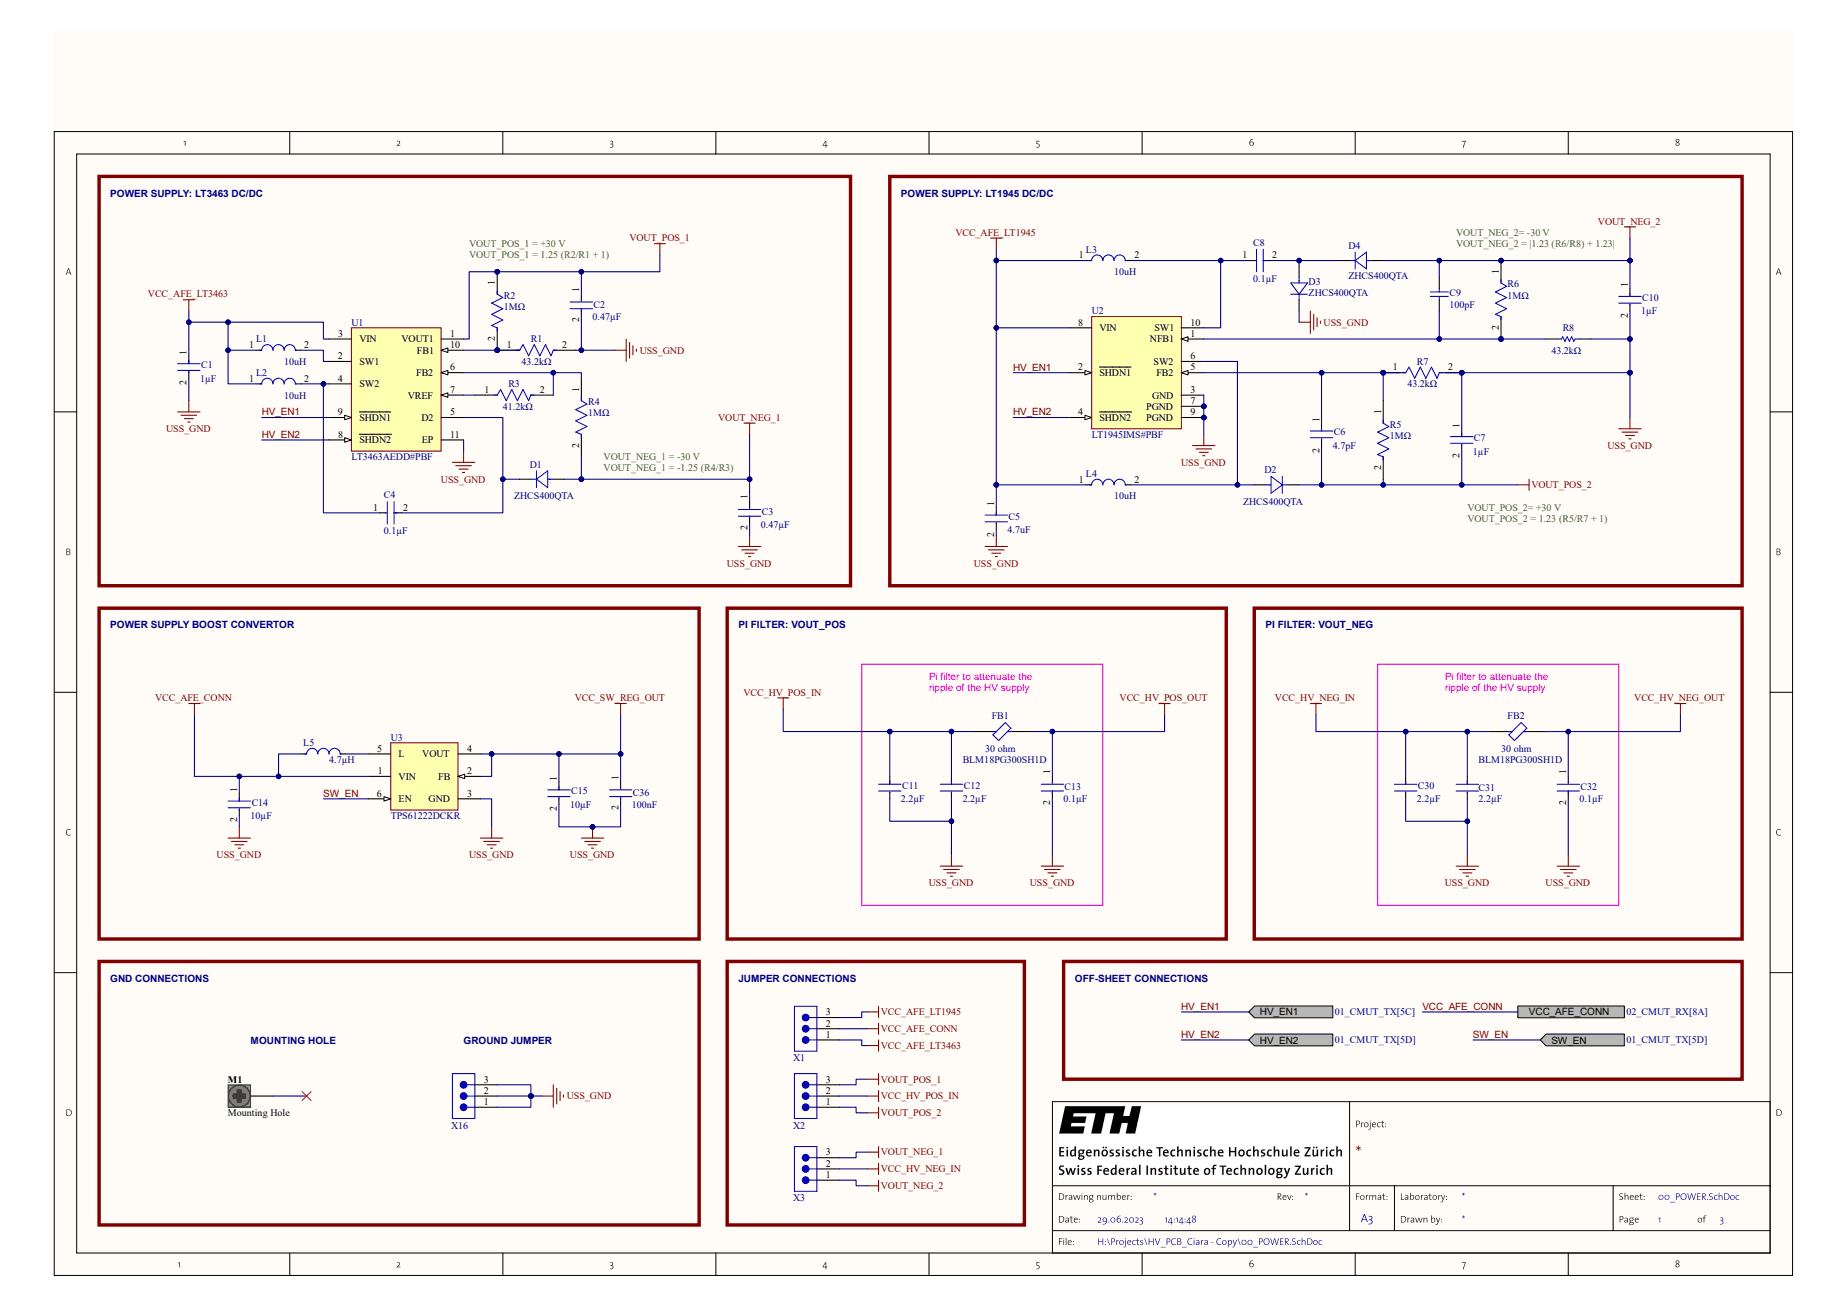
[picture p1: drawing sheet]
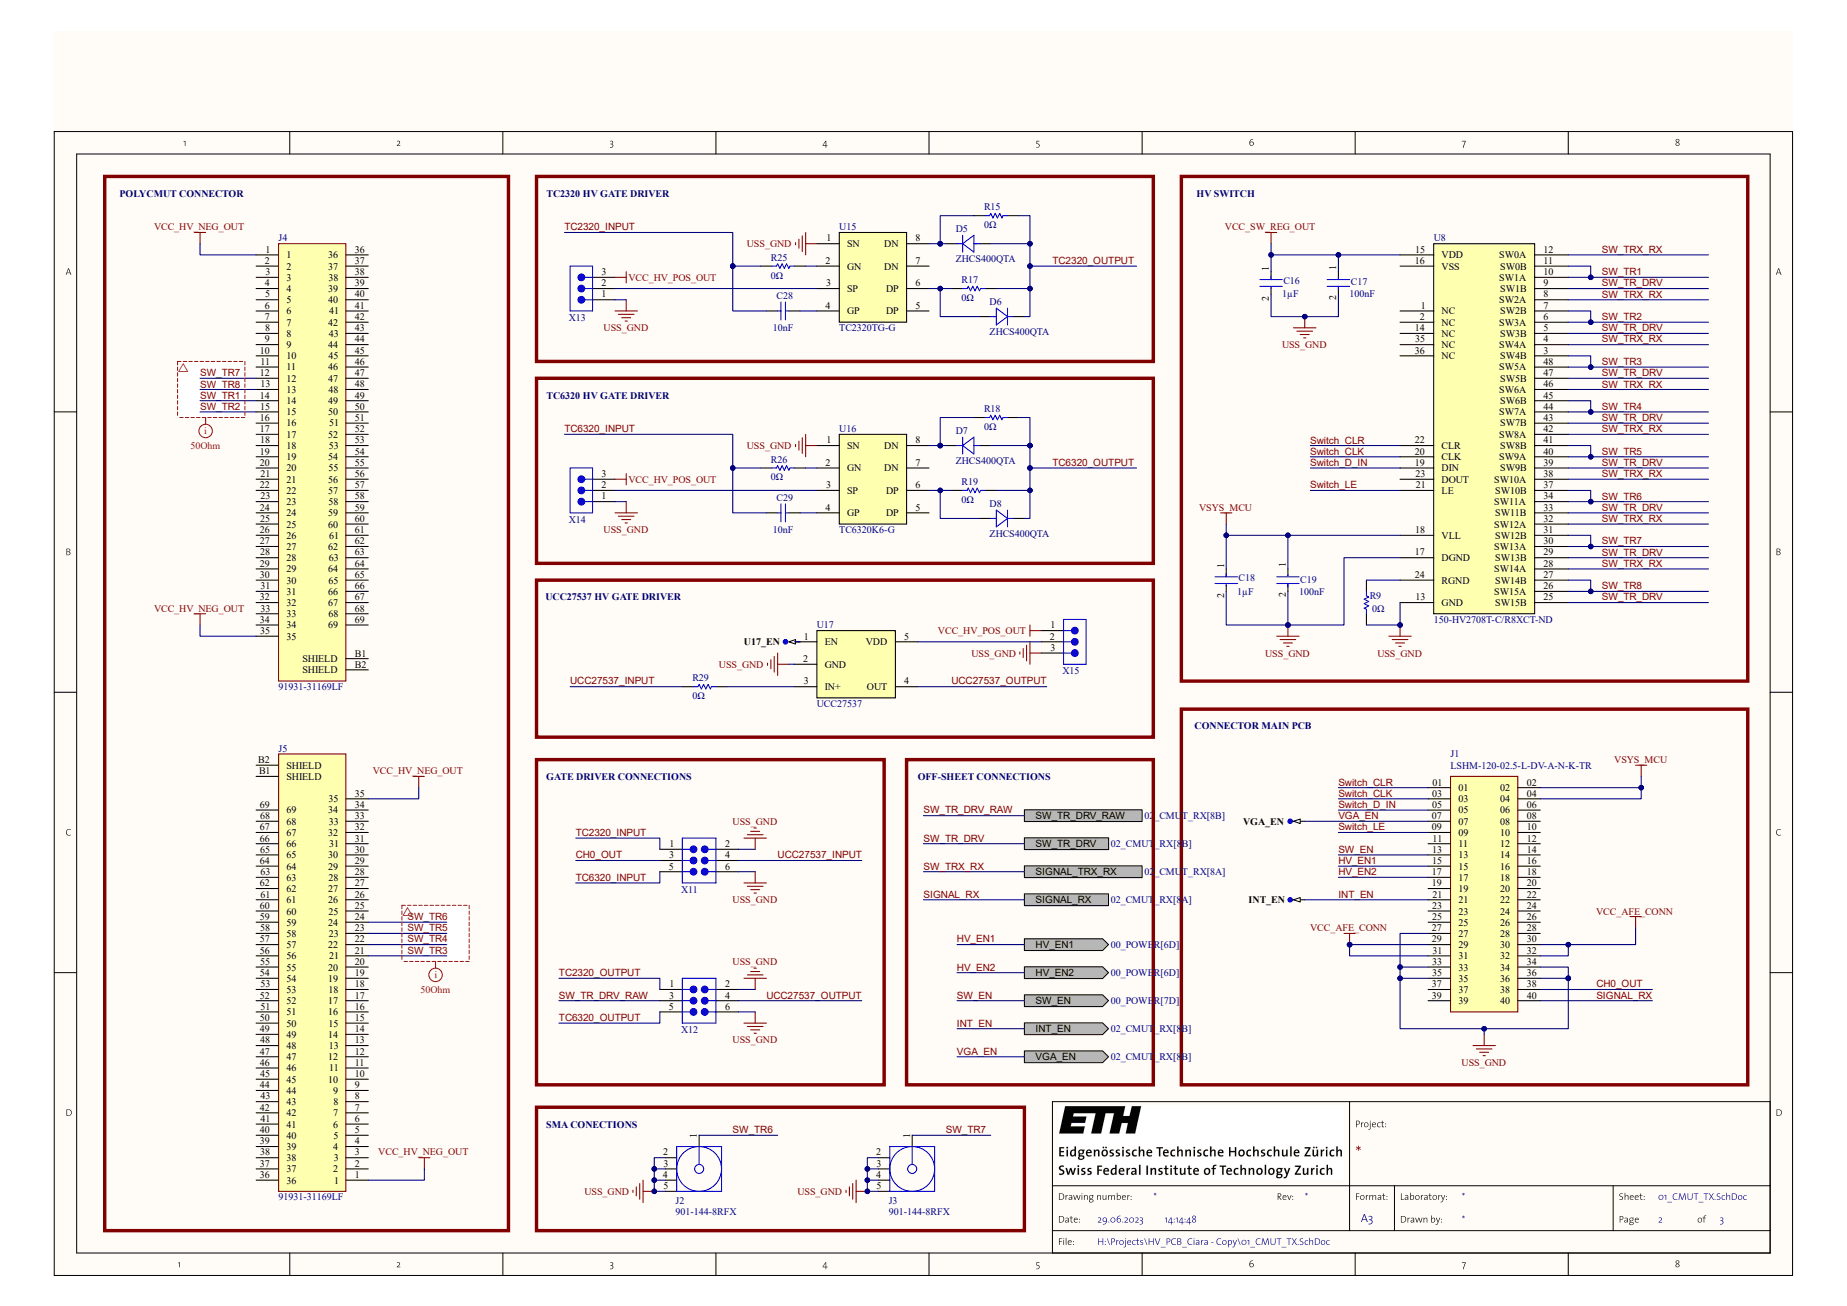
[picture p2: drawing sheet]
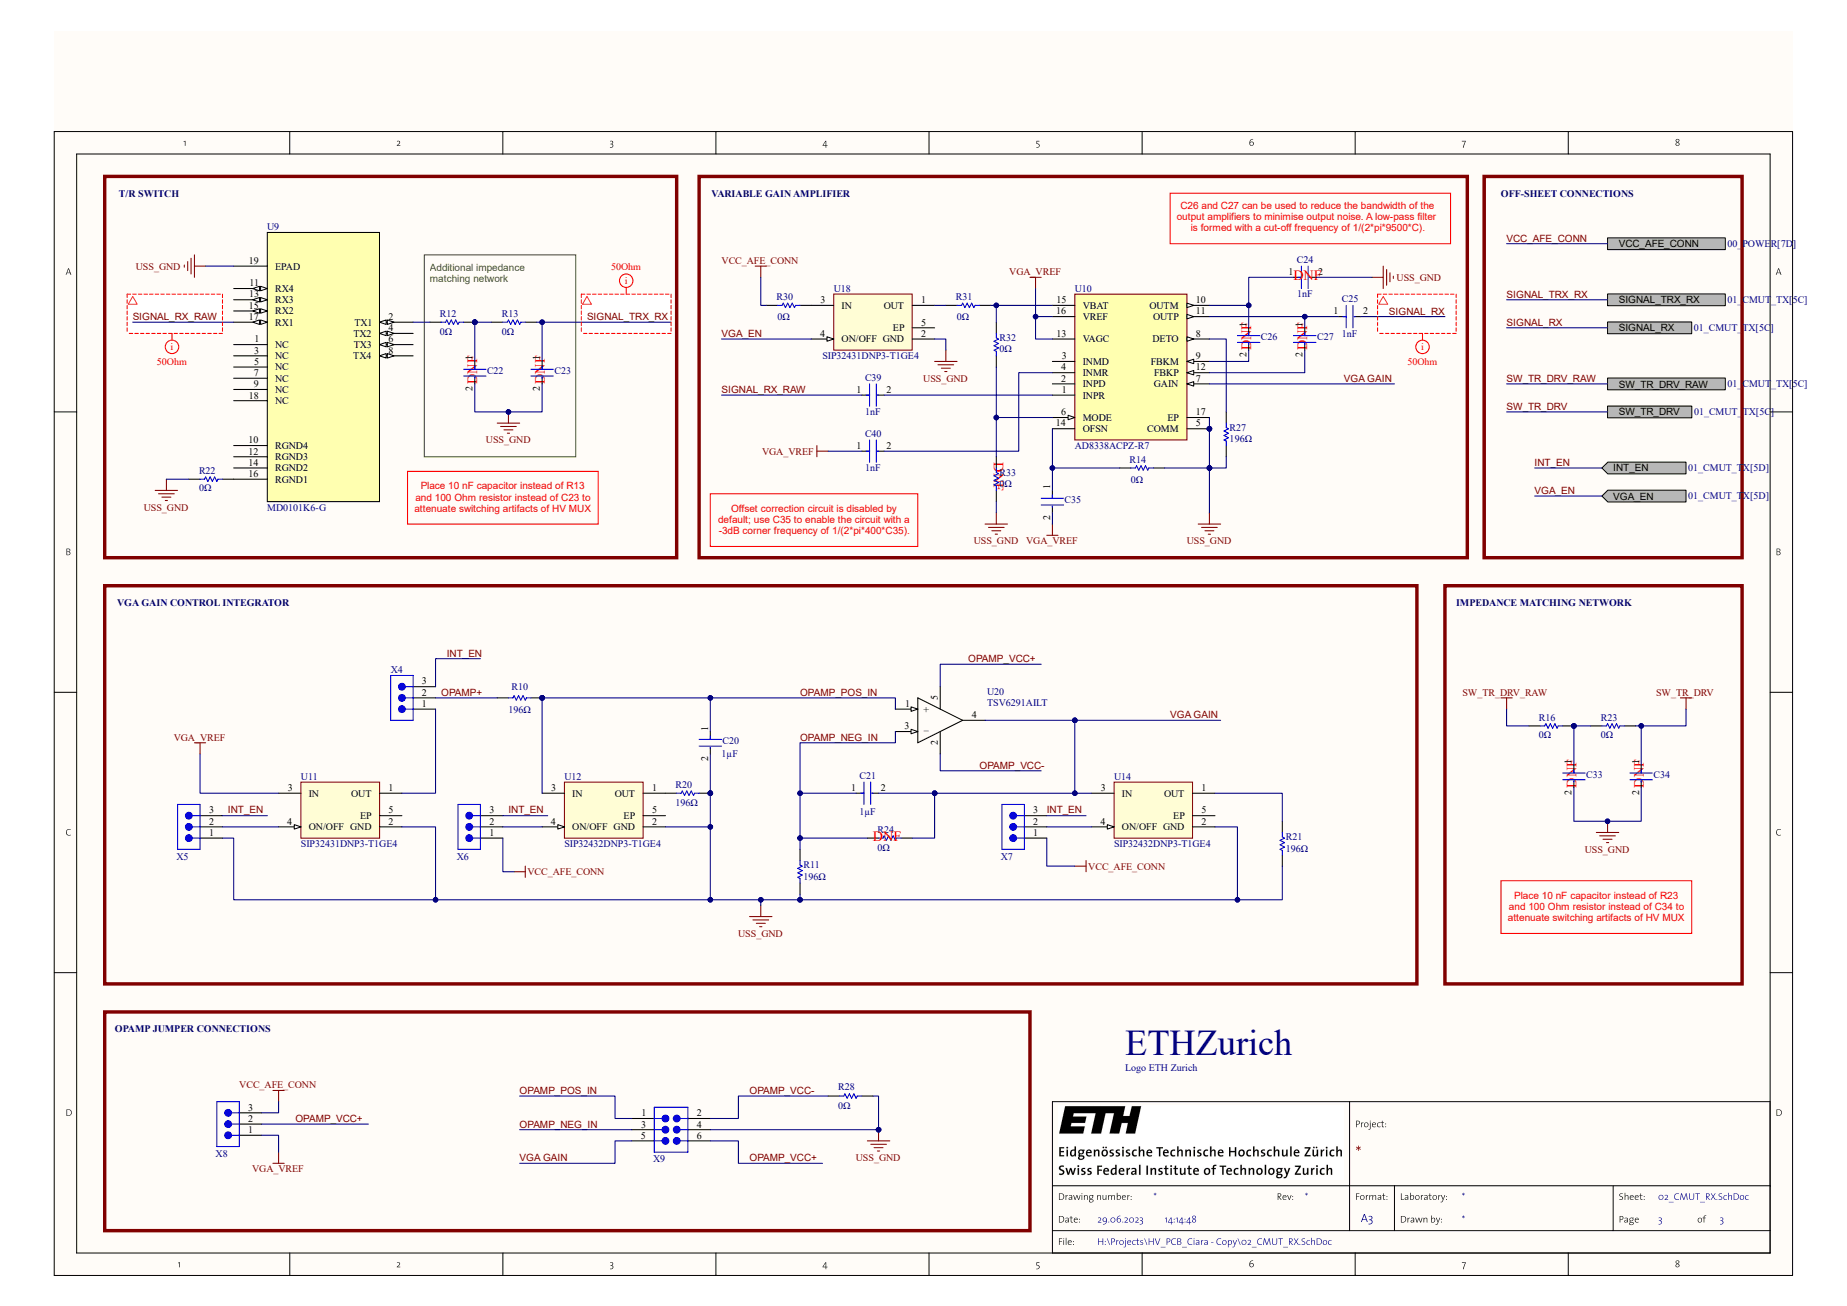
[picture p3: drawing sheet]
# Altium project WULPUS_HV_PCB_V2.PrjPcb
3 sheets, 125 parts. Net scope: flat (ports and power ports of the same name join across sheets).
Board file: PCB1.PcbDoc
Sheets:
  00_POWER.SchDoc
  01_CMUT_TX.SchDoc
  02_CMUT_RX.SchDoc

## Sheet 00_POWER.SchDoc
size A3; SheetNumber: 1; SheetTotal: 3; SPICEModelCacheBHQUMUQP: <root> / <DocumentId>BHQUMUQP</DocumentId> / </root>

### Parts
C1  Capacitance: 1µF  [FP-CGA3E-0_3-0_1-IPC_B]  (hidden comment: CGA3E3X5R1H105K)
C2  Capacitance: 0.47µF  [FP-C1608-080-0_1-IPC_C]  (hidden comment: C1608X5R1H474K080AB)
C3  Capacitance: 0.47µF  [FP-C1608-080-0_1-IPC_C]  (hidden comment: C1608X5R1H474K080AB)
C4  Capacitance: 0.1µF  [FP-C1608-080-0_1-MFG]  (hidden comment: C1608X5R1H104K080AA)
C5  Capacitance: 4.7uF  [FP-C1608-080-0_2-MFG]  (hidden comment: C1608X5R1V475K080AC)
C6  Capacitance: 4.7pF  [FP-C0603C-CF-MFG]  (hidden comment: C0603C479K5GAC7867)
C7  Capacitance: 1µF  [FP-CGA3E-0_3-0_1-IPC_B]  (hidden comment: CGA3E3X5R1H105K)
C8  Capacitance: 0.1µF  [FP-C1608-080-0_1-MFG]  (hidden comment: C1608X5R1H104K080AA)
C9  Capacitance: 100pF  [CAPC1608X90X35LL15T15]  (hidden comment: 06035C101KAT2A)
C10  Capacitance: 1µF  [FP-CGA3E-0_3-0_1-IPC_B]  (hidden comment: CGA3E3X5R1H105K)
C11  Capacitance: 2.2µF  [FP-GRM188-0_2-IPC_C]  (hidden comment: GRM188R61H225KE11D)
C12  Capacitance: 2.2µF  [FP-GRM188-0_2-IPC_C]  (hidden comment: GRM188R61H225KE11D)
C13  Capacitance: 0.1µF  [FP-C1608-080-0_1-MFG]  (hidden comment: C1608X5R1H104K080AA)
C14  Capacitance: 10µF  [FP-GRM188-0_2-IPC_C]  (hidden comment: GRM188R6YA106MA73D)
C15  Capacitance: 10µF  [FP-GRM188-0_2-IPC_C]  (hidden comment: GRM188R6YA106MA73D)
C30  Capacitance: 2.2µF  [FP-GRM188-0_2-IPC_C]  (hidden comment: GRM188R61H225KE11D)
C31  Capacitance: 2.2µF  [FP-GRM188-0_2-IPC_C]  (hidden comment: Murata GRM188R61H225KE11D)
C32  Capacitance: 0.1µF  [FP-C1608-080-0_1-MFG]  (hidden comment: C1608X5R1H104K080AA)
C36  Capacitance: 100nF  [FP-C1608-080-0_1-MFG]  (hidden comment: C1608X5R1H104K080AA)
D1  ZHCS400QTA  [DIODE_SOD323_DIO]
D2  ZHCS400QTA  [DIODE_SOD323_DIO]
D3  ZHCS400QTA  [DIODE_SOD323_DIO]
D4  ZHCS400QTA  [DIODE_SOD323_DIO]
FB1  BLM18PG300SH1D  Impedance: 30 ohm  [FP-BLM18-0_15-t0_8-IPC_A]
FB2  BLM18PG300SH1D  Impedance: 30 ohm  [FP-BLM18-0_15-t0_8-IPC_A]
L1  Inductance: 10uH  [FP-B82422A-MFG]  (hidden comment: B82422A1103K100)
L2  Inductance: 10uH  [FP-B82422A-MFG]  (hidden comment: B82422A1103K100)
L3  Inductance: 10uH  [FP-B82422A-MFG]  (hidden comment: B82422A1103K100)
L4  Inductance: 10uH  [FP-B82422A-MFG]  (hidden comment: B82422A1103K100)
L5  Inductance: 4.7µH  [FP-NR3012-MFG]  (hidden comment: NR3012T4R7M)
M1  Mounting Hole  [Mounting Hole]  (no BOM)
R1  Resistance: 43.2kΩ  [FP-RC0603-0_55-MFG]  (hidden comment: RC0603FR-0743K2L)
R2  Resistance: 1MΩ  [FP-RC0603-0_55-IPC_C]  (hidden comment: RC0603JR-071ML)
R3  Resistance: 41.2kΩ  [FP-RK73H1J-IPC_A]  (hidden comment: RK73H1JTTDD4122D)
R4  Resistance: 1MΩ  [FP-RC0603-0_55-IPC_C]  (hidden comment: RC0603JR-071ML)
R5  Resistance: 1MΩ  [FP-RC0603-0_55-IPC_C]  (hidden comment: RC0603JR-071ML)
R6  Resistance: 1MΩ  [FP-RC0603-0_55-IPC_C]  (hidden comment: RC0603JR-071ML)
R7  Resistance: 43.2kΩ  [FP-RC0603-0_55-MFG]  (hidden comment: RC0603FR-0743K2L)
R8  Resistance: 43.2kΩ  [RESC1608X55X30ML20T10]  (hidden comment: RK73H1JTTD4322F)
U1  LT3463AEDD#PBF  [LT-DD-10_V]
U2  LT1945IMS#PBF  [LT-MS-10_L]
U3  TPS61222DCKR  [DCK0006A_L]
X1  68000-103HLF  [68000-103HLF]  (value not drawn)
X2  68000-103HLF  [68000-103HLF]  (value not drawn)
X3  68000-103HLF  [68000-103HLF]  (value not drawn)
X16  68000-103HLF  [68000-103HLF]  (value not drawn)

### Blocks framed on the sheet
POWER SUPPLY BOOST CONVERTOR: C14 C15 C36 L5 U3
PI FILTER: VOUT_POS: C11-C13 FB1
PI FILTER: VOUT_NEG: C30-C32 FB2
JUMPER CONNECTIONS: X1-X3

### Ports
HV_EN1 (in, see 01_CMUT_TX[5C]), HV_EN2 (in, see 01_CMUT_TX[5D]), SW_EN (in, see 01_CMUT_TX[5D]), VCC_AFE_CONN (see 02_CMUT_RX[8A])

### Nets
USS_GND: C1.2 C2.2 C3.2 C5.2 C7.1 C10.2 C11.2 C12.2 C13.2 C14.2 C15.2 C30.2 C31.2 C32.2 C36.2 D3.1 R1.2 R7.2 R8.2 U1.11(EP) U2.3(GND) U2.7(PGND) U2.9(PGND) U3.3(GND) X16.1 X16.2 X16.3
VCC_AFE_CONN: C14.1 L5.1 U3.1(VIN) X1.2 ; port VCC_AFE_CONN
VCC_AFE_LT1945: C5.1 L3.1 L4.1 U2.8(VIN) X1.3
VCC_AFE_LT3463: C1.1 L1.1 L2.1 U1.3(VIN) X1.1
VCC_HV_NEG_IN: C30.1 C31.1 FB2.1 X3.2
VCC_HV_NEG_OUT: C32.1 FB2.2
VCC_HV_POS_IN: C11.1 C12.1 FB1.1 X2.2
VCC_HV_POS_OUT: C13.1 FB1.2
VCC_SW_REG_OUT: C15.1 C36.1 U3.2(FB) U3.4(VOUT)
VOUT_NEG_1: C3.1 D1.2 R4.2 X3.3
VOUT_NEG_2: C9.2 C10.1 D4.2 R6.1 X3.1
VOUT_POS_1: C2.1 R2.1 U1.1(VOUT1) X2.3
VOUT_POS_2: C6.2 C7.2 D2.1 R5.2 X2.1
HV_EN1: U1.9(~{SHDN1}) U2.2(~{SHDN1}) ; port HV_EN1
HV_EN2: U1.8(~{SHDN2}) U2.4(~{SHDN2}) ; port HV_EN2
SW_EN: U3.6(EN) ; port SW_EN
NetC4_1: C4.1 L2.2 U1.4(SW2)
NetC4_2: C4.2 D1.1 U1.5(D2)
NetC6_1: C6.1 R5.1 R7.1 U2.5(FB2)
NetC8_1: C8.1 L3.2 U2.10(SW1)
NetC8_2: C8.2 D3.2 D4.1
NetC9_1: C9.1 R6.2 R8.1 U2.1(NFB1)
NetD2_2: D2.2 L4.2 U2.6(SW2)
NetL1_2: L1.2 U1.2(SW1)
NetL5_2: L5.2 U3.5(L)
NetR1_1: R1.1 R2.2 U1.10(FB1)
NetR3_1: R3.1 U1.7(VREF)
NetR3_2: R3.2 R4.1 U1.6(FB2)

Not connected (* = marked no-connect by the designer): M1 1*

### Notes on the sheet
- POWER SUPPLY: LT3463 DC/DC
- POWER SUPPLY: LT1945 DC/DC
- VOUT_POS_1 = 1.25 (R2/R1 + 1)
- VOUT_POS_1 = +30 V
- VOUT_NEG_2 = ¦1.23 (R6/R8) + 1.23¦
- VOUT_NEG_2= -30 V
- VOUT_NEG_1 = -1.25 (R4/R3)
- (near R4) VOUT_NEG_1 = -30 V
- VOUT_POS_2= +30 V
- VOUT_POS_2 = 1.23 (R5/R7 + 1)
- (near FB1) Pi filter to attenuate the ripple of the HV supply
- (near FB2) Pi filter to attenuate the ripple of the HV supply
- GND CONNECTIONS
- OFF-SHEET CONNECTIONS
- MOUNTING HOLE
- (near X16) GROUND JUMPER

## Sheet 01_CMUT_TX.SchDoc
size A3; SheetNumber: 2; SheetTotal: 3

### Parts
C16  Capacitance: 1µF  [FP-CGA3E-0_3-0_1-IPC_B]  (hidden comment: CGA3E3X5R1H105K)
C17  Capacitance: 100nF  [FP-C1608-080-0_1-MFG]  (hidden comment: C1608X5R1H104K080AA)
C18  Capacitance: 1µF  [FP-CGA3E-0_3-0_1-IPC_B]  (hidden comment: CGA3E3X5R1H105K)
C19  Capacitance: 100nF  [FP-C1608-080-0_1-MFG]  (hidden comment: C1608X5R1H104K080AA)
C28  Capacitance: 10nF  [CAPC1608X90X35NL15T15]  (hidden comment: 06035D103KAT2A)
C29  Capacitance: 10nF  [CAPC1608X90X35NL15T15]  (hidden comment: 06035D103KAT2A)
D5  ZHCS400QTA  [DIODE_SOD323_DIO]
D6  ZHCS400QTA  [DIODE_SOD323_DIO]
D7  ZHCS400QTA  [DIODE_SOD323_DIO]
D8  ZHCS400QTA  [DIODE_SOD323_DIO]
INT_EN  TP-SM-C-100  [TP-SM-C-100]  (value not drawn)  (no BOM)
J1  LSHM-120-02.5-L-DV-A-N-K-TR  [SAMTEC_LSHM-120-XX.X-X-DV-A-N-XX]
J2  901-144-8RFX  [AMPH-901-144-8RFX_V]
J3  901-144-8RFX  [AMPH-901-144-8RFX_V]
J4  91931-31169LF  [FRAMETOME_91931-31169LF]
J5  91931-31169LF  [FRAMETOME_91931-31169LF]
R9  Resistance: 0Ω  [RESC1608X55X25NL10T15]  (hidden comment: RC0603JR-130RL)
R15  Resistance: 0Ω  [RESC1608X55X25NL10T15]  (hidden comment: RC0603JR-130RL)
R17  Resistance: 0Ω  [RESC1608X55X25NL10T15]  (hidden comment: RC0603JR-130RL)
R18  Resistance: 0Ω  [RESC1608X55X25NL10T15]  (hidden comment: RC0603JR-130RL)
R19  Resistance: 0Ω  [RESC1608X55X25NL10T15]  (hidden comment: RC0603JR-130RL)
R25  Resistance: 0Ω  [RESC1608X55X25NL10T15]  (hidden comment: RC0603JR-130RL)
R26  Resistance: 0Ω  [RESC1608X55X25NL10T15]  (hidden comment: RC0603JR-130RL)
R29  Resistance: 0Ω  [RESC1608X55X25NL10T15]  (hidden comment: RC0603JR-130RL)
U8  Supplier Part Number 1: 150-HV2708T-C/R8XCT-ND  [LQFP48_7X7MC_MCH]  (hidden comment: HV2708T-C/R8X)
U15  TC2320TG-G  [SOIC127P599X173-8N]
U16  TC6320K6-G  [SOIC127P599X173-8N]
U17  UCC27537  [SOT95P280X145-5N]
U17_EN  TP-SM-C-100  [TP-SM-C-100]  (value not drawn)  (no BOM)
VGA_EN  TP-SM-C-100  [TP-SM-C-100]  (value not drawn)  (no BOM)
X11  67996-106HLF  [67996-106HLF]  (value not drawn)
X12  67996-106HLF  [67996-106HLF]  (value not drawn)
X13  68000-103HLF  [68000-103HLF]  (value not drawn)
X14  68000-103HLF  [68000-103HLF]  (value not drawn)
X15  68000-103HLF  [68000-103HLF]  (value not drawn)

### Blocks framed on the sheet
POLYCMUT CONNECTOR: J4 J5
TC2320 HV GATE DRIVER: C28 D5 D6 R15 R17 R25 U15 X13
HV SWITCH: C16-C19 R9 U8
TC6320 HV GATE DRIVER: C29 D7 D8 R18 R19 R26 U16 X14
UCC27537 HV GATE DRIVER: R29 U17 U17_EN X15
CONNECTOR MAIN PCB: INT_EN J1 VGA_EN
GATE DRIVER CONNECTIONS: X11 X12
SMA CONECTIONS: J2 J3

### Ports
HV_EN1 (out, see 00_POWER[6D]), HV_EN2 (out, see 00_POWER[6D]), INT_EN (out, see 02_CMUT_RX[8B]), SIGNAL_RX (see 02_CMUT_RX[8A]), SIGNAL_TRX_RX (see 02_CMUT_RX[8A]), SW_EN (out, see 00_POWER[7D]), SW_TR_DRV (see 02_CMUT_RX[8B]), SW_TR_DRV_RAW (see 02_CMUT_RX[8B]), VGA_EN (out, see 02_CMUT_RX[8B])

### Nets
SW_TR_DRV: U8.5(SW3B) U8.9(SW1B) U8.25(SW15B) U8.29(SW13B) U8.33(SW11B) U8.39(SW9B) U8.43(SW7B) U8.47(SW5B) ; port SW_TR_DRV
SW_TR_DRV_RAW: X12.3 ; port SW_TR_DRV_RAW
USS_GND: C16.2 C17.2 C18.2 C19.2 J1.27 J1.33 J1.34 J1.35 J1.36 J2.2 J2.3 J2.4 J2.5 J3.2 J3.3 J3.4 J3.5 R9.1 U8.13(GND) U8.17(DGND) U15.1(SN) U16.1(SN) U17.2(GND) X11.2 X11.6 X12.2 X12.6 X13.1 X14.1 X15.3
VCC_AFE_CONN: J1.29 J1.30 J1.31 J1.32
VCC_HV_NEG_OUT: J4.1 J4.35 J5.1 J5.35
VCC_HV_POS_OUT: X13.3 X14.3 X15.1
VCC_SW_REG_OUT: C16.1 C17.1 U8.15(VDD)
VSYS_MCU: C18.1 C19.1 J1.02 J1.04 U8.18(VLL)
CH0_OUT: J1.38 X11.3
HV_EN1: J1.15 ; port HV_EN1
HV_EN2: J1.17 ; port HV_EN2
INT_EN: INT_EN.1 J1.21 ; port INT_EN
SIGNAL_RX: J1.40 ; port SIGNAL_RX
SW_EN: J1.13 ; port SW_EN
SW_TR1: J4.14 U8.10(SW1A) U8.11(SW0B)
SW_TR2: J4.15 U8.6(SW3A) U8.7(SW2B)
SW_TR3: J5.21 U8.3(SW4B) U8.48(SW5A)
SW_TR4: J5.22 U8.44(SW7A) U8.45(SW6B)
SW_TR5: J5.23 U8.40(SW9A) U8.41(SW8B)
SW_TR6: J2.1 J5.24 U8.34(SW11A) U8.37(SW10B)
SW_TR7: J3.1 J4.12 U8.30(SW13A) U8.31(SW12B)
SW_TR8: J4.13 U8.26(SW15A) U8.27(SW14B)
SW_TRX_RX: U8.4(SW4A) U8.8(SW2A) U8.12(SW0A) U8.28(SW14A) U8.32(SW12A) U8.38(SW10A) U8.42(SW8A) U8.46(SW6A) ; port SIGNAL_TRX_RX  [project net SIGNAL_TRX_RX]
Switch_CLK: J1.03 U8.20(CLK)
Switch_CLR: J1.01 U8.22(CLR)
Switch_D_IN: J1.05 U8.19(DIN)
Switch_LE: J1.09 U8.21(LE)
TC2320_INPUT: C28.1 R25.2 X11.1
TC2320_OUTPUT: D5.2 D6.1 R15.1 R17.1 X12.1
TC6320_INPUT: C29.1 R26.2 X11.5
TC6320_OUTPUT: D7.2 D8.1 R18.1 R19.1 X12.5
UCC27537_INPUT: R29.2 X11.4
UCC27537_OUTPUT: U17.4(OUT) X12.4
VGA_EN: J1.07 VGA_EN.1 ; port VGA_EN
NetC28_2: C28.2 U15.4(GP)
NetC29_2: C29.2 U16.4(GP)
NetD5_1: D5.1 R15.2 U15.8(DN)
NetD6_2: D6.2 R17.2 U15.6(DP)
NetD7_1: D7.1 R18.2 U16.8(DN)
NetD8_2: D8.2 R19.2 U16.6(DP)
NetR9_2: R9.2 U8.24(RGND)
NetR25_1: R25.1 U15.2(GN)
NetR26_1: R26.1 U16.2(GN)
NetR29_1: R29.1 U17.3(IN+)
NetU15_3: U15.3(SP) X13.2
NetU16_3: U16.3(SP) X14.2
NetU17_1: U17.1(EN) U17_EN.1
NetU17_5: U17.5(VDD) X15.2

Not connected (* = marked no-connect by the designer): J1 06 08 10 11 12 14 16 18 19 20 22 23 24 25 26 28 37 39; J4 2 3 4 5 6 7 8 9 10 11 16 17 18 19 20 21 22 23 24 25 26 27 28 29 30 31 32 33 34 36 37 38 39 40 41 42 43 44 45 46 47 48 49 50 51 52 53 54 55 56 57 58 59 60 61 62 63 64 65 66 67 68 69 B1(SHIELD) B2(SHIELD); J5 2 3 4 5 6 7 8 9 10 11 12 13 14 15 16 17 18 19 20 25 26 27 28 29 30 31 32 33 34 36 37 38 39 40 41 42 43 44 45 46 47 48 49 50 51 52 53 54 55 56 57 58 59 60 61 62 63 64 65 66 67 68 69 B1(SHIELD) B2(SHIELD); U8 1(NC) 2(NC) 14(NC) 16(VSS) 23(DOUT) 35(NC) 36(NC); U15 5(DP) 7(DN); U16 5(DP) 7(DN)

### Layout directives
net class *: SW_TR1, SW_TR2, SW_TR3, SW_TR4, SW_TR5, SW_TR6, SW_TR7, SW_TR8

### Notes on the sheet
- OFF-SHEET CONNECTIONS

## Sheet 02_CMUT_RX.SchDoc
size A3; SheetNumber: 3; SheetTotal: 3

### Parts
A1  Logo ETH Zurich  [eth-zurich_4mm]  (no BOM)
C20  Capacitance: 1µF  [FP-CGA3E-0_3-0_1-IPC_B]  (hidden comment: CGA3E3X5R1H105K)
C21  Capacitance: 1µF  [FP-CGA3E-0_3-0_1-IPC_B]  (hidden comment: CGA3E3X5R1H105K)
C22  CGA3E3X5R1H105K  [FP-CGA3E-0_3-0_1-IPC_B]  (value not drawn)
C23  CGA3E3X5R1H105K  [FP-CGA3E-0_3-0_1-IPC_B]  (value not drawn)
C24  Capacitance: 1nF  [FP-CGA3E-0_3-0_1-IPC_A]  (hidden comment: TDK CGA3E2X5R1H102K080AA)
C25  Capacitance: 1nF  [FP-CGA3E-0_3-0_1-IPC_A]  (hidden comment: TDK CGA3E2X5R1H102K080AA)
C26  CGA3E3X5R1H105K  [FP-CGA3E-0_3-0_1-IPC_B]  (value not drawn)
C27  CGA3E3X5R1H105K  [FP-CGA3E-0_3-0_1-IPC_B]  (value not drawn)
C33  CGA3E3X5R1H105K  [FP-CGA3E-0_3-0_1-IPC_B]  (value not drawn)
C34  CGA3E3X5R1H105K  [FP-CGA3E-0_3-0_1-IPC_B]  (value not drawn)
C35  CGA3E3X5R1H105K  [FP-CGA3E-0_3-0_1-IPC_B]  (value not drawn)
C39  Capacitance: 1nF  [FP-CGA3E-0_3-0_1-IPC_A]  (hidden comment: TDK CGA3E2X5R1H102K080AA)
C40  Capacitance: 1nF  [FP-CGA3E-0_3-0_1-IPC_A]  (hidden comment: TDK CGA3E2X5R1H102K080AA)
R10  Resistance: 196Ω  [RESC1608X55X25NL10T15]  (hidden comment: RC0603FR-07196RL)
R11  Resistance: 196Ω  [RESC1608X55X25NL10T15]  (hidden comment: RC0603FR-07196RL)
R12  Resistance: 0Ω  [RESC1608X55X25NL10T15]  (hidden comment: RC0603JR-130RL)
R13  Resistance: 0Ω  [RESC1608X55X25NL10T15]  (hidden comment: RC0603JR-130RL)
R14  Resistance: 0Ω  [RESC1608X55X25NL10T15]  (hidden comment: RC0603JR-130RL)
R16  Resistance: 0Ω  [RESC1608X55X25NL10T15]  (hidden comment: RC0603JR-130RL)
R20  Resistance: 196Ω  [RESC1608X55X25NL10T15]  (hidden comment: RC0603FR-07196RL)
R21  Resistance: 196Ω  [RESC1608X55X25NL10T15]  (hidden comment: RC0603FR-07196RL)
R22  Resistance: 0Ω  [RESC1608X55X25NL10T15]  (hidden comment: RC0603JR-130RL)
R23  Resistance: 0Ω  [RESC1608X55X25NL10T15]  (hidden comment: RC0603JR-130RL)
R24  Resistance: 0Ω  [RESC1608X55X25NL10T15]  (hidden comment: RC0603JR-130RL)
R27  Resistance: 196Ω  [RESC1608X55X25NL10T15]  (hidden comment: RC0603FR-07196RL)
R28  Resistance: 0Ω  [RESC1608X55X25NL10T15]  (hidden comment: RC0603JR-130RL)
R30  Resistance: 0Ω  [RESC1608X55X25NL10T15]  (hidden comment: RC0603JR-130RL)
R31  Resistance: 0Ω  [RESC1608X55X25NL10T15]  (hidden comment: RC0603JR-130RL)
R32  Resistance: 0Ω  [RESC1608X55X25NL10T15]  (hidden comment: RC0603JR-130RL)
R33  Resistance: 0Ω  [RESC1608X55X25NL10T15]  (hidden comment: RC0603JR-130RL)
U9  MD0101K6-G  [DFN18_5X5_MCH]
U10  AD8338ACPZ-R7  [FP-CP-16-22-IPC_C]
U11  SIP32431DNP3-T1GE4  [TDFN-4_V]
U12  SIP32432DNP3-T1GE4  [TDFN-4_V]
U14  SIP32432DNP3-T1GE4  [TDFN-4_V]
U18  SIP32431DNP3-T1GE4  [TDFN-4_V]
U20  TSV6291AILT  [SOT95P280X145-5N]
X4  68000-103HLF  [68000-103HLF]  (value not drawn)
X5  68000-103HLF  [68000-103HLF]  (value not drawn)
X6  68000-103HLF  [68000-103HLF]  (value not drawn)
X7  68000-103HLF  [68000-103HLF]  (value not drawn)
X8  68000-103HLF  [68000-103HLF]  (value not drawn)
X9  67996-106HLF  [67996-106HLF]  (value not drawn)

### Blocks framed on the sheet
DNF: C20 C21 R10 R11 R20 R21 R24 U11 U12 U14 U20 X4-X7
OPAMP JUMPER CONNECTIONS: R28 X8 X9

### Ports
INT_EN (in, see 01_CMUT_TX[5D]), SIGNAL_RX (see 01_CMUT_TX[5C]), SIGNAL_TRX_RX (see 01_CMUT_TX[5C]), SW_TR_DRV (see 01_CMUT_TX[5C]), SW_TR_DRV_RAW (see 01_CMUT_TX[5C]), VCC_AFE_CONN (see 00_POWER[7D]), VGA_EN (in, see 01_CMUT_TX[5D])

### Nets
SW_TR_DRV: C34.1 R23.1 ; port SW_TR_DRV
SW_TR_DRV_RAW: R16.2 ; port SW_TR_DRV_RAW
USS_GND: C20.2 C22.2 C23.2 C24.2 C33.2 C34.2 R11.1 R14.1 R20.1 R21.2 R22.2 R27.2 R28.2 R33.2 U9.19(EPAD) U10.5(COMM) U10.17(EP) U11.2(GND) U12.2(GND) U14.2(GND) U18.2(GND) X5.1 X9.4
VCC_AFE_CONN: R30.2 X6.1 X7.1 X8.3 ; port VCC_AFE_CONN
VGA_VREF: C35.2 C40.1 U10.13(VAGC) U10.16(VREF) U11.3(IN) X8.1
INT_EN: X4.3 X5.3 X6.3 X7.3 ; port INT_EN
OPAMP+: R10.1 X4.2
OPAMP_NEG_IN: C21.1 R11.2 R24.2 U20.3 X9.3
OPAMP_POS_IN: C20.1 R10.2 U12.3(IN) U20.1 X9.1
OPAMP_VCC+: U20.5 X8.2 X9.6
OPAMP_VCC-: R28.1 U20.2 X9.2
SIGNAL_RX: C25.2 ; port SIGNAL_RX
SIGNAL_RX_RAW: C39.1 U9.17(RX1)
SIGNAL_TRX_RX: C23.1 R13.1 ; port SIGNAL_TRX_RX
VGA GAIN: C21.2 R24.1 U10.7(GAIN) U14.3(IN) U20.4 X9.5
VGA_EN: U18.4(ON/OFF) ; port VGA_EN
NetC22_1: C22.1 R12.1 R13.2
NetC24_1: C24.1 C26.1 U10.10(OUTM)
NetC25_1: C25.1 C27.1 U10.11(OUTP)
NetC26_2: C26.2 U10.9(FBKM)
NetC27_2: C27.2 U10.12(FBKP)
NetC33_1: C33.1 R16.1 R23.2
NetC35_1: C35.1 R14.2 U10.14(OFSN)
NetC39_2: C39.2 U10.1(INPR)
NetC40_2: C40.2 U10.4(INMR)
NetR12_2: R12.2 U9.2(TX1)
NetR20_2: R20.2 U12.1(OUT)
NetR21_1: R21.1 U14.1(OUT)
NetR22_1: R22.1 U9.16(RGND1)
NetR27_1: R27.1 U10.8(DETO)
NetR30_1: R30.1 U18.3(IN)
NetR31_1: R31.1 R32.1 U10.15(VBAT)
NetR31_2: R31.2 U18.1(OUT)
NetR32_2: R32.2 R33.1 U10.6(MODE)
NetU11_1: U11.1(OUT) X4.1
NetU11_4: U11.4(ON/OFF) X5.2
NetU12_4: U12.4(ON/OFF) X6.2
NetU14_4: U14.4(ON/OFF) X7.2

Not connected (* = marked no-connect by the designer): U9 1(NC) 3(NC) 4(TX2) 5(NC) 6(TX3) 7(NC) 8(TX4) 9(NC) 10(RGND4) 11(RX4) 12(RGND3) 13(RX3) 14(RGND2) 15(RX2) 18(NC); U10 2(INPD) 3(INMD); U11 5(EP); U12 5(EP); U14 5(EP); U18 5(EP)

### Layout directives
net class *: SIGNAL_RX, SIGNAL_RX_RAW, SIGNAL_TRX_RX

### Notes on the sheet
- T/R SWITCH
- VARIABLE GAIN AMPLIFIER
- OFF-SHEET CONNECTIONS
- Additional impedance matching network
- (near C24) C26 and C27 can be used to reduce the bandwidth of the output amplifiers to minimise output noise. A low-pass filter is formed with a cut-off frequency of 1/(2*pi*9500*C).
- (near C24) DNF
- (near C22) DNF
- (near C23) DNF
- (near C26) DNF
- (near C27) DNF
- (near U9) Place 10 nF capacitor instead of R13 and 100 Ohm resistor instead of C23 to attenuate switching artifacts of HV MUX
- (near R33) DNF
- Offset correction circuit is disabled by default; use C35 to enable the circuit with a -3dB corner frequency of 1/(2*pi*400*C35).
- VGA GAIN CONTROL INTEGRATOR
- IMPEDANCE MATCHING NETWORK
- (near C33) DNF
- (near C34) DNF
- Place 10 nF capacitor instead of R23 and 100 Ohm resistor instead of C34 to attenuate switching artifacts of HV MUX

## Nets that join several sheets
SW_TR_DRV: 01_CMUT_TX (8 pins), 02_CMUT_RX (C34.1 R23.1)
SW_TR_DRV_RAW: 01_CMUT_TX (X12.3), 02_CMUT_RX (R16.2)
USS_GND: 00_POWER (27 pins), 01_CMUT_TX (30 pins), 02_CMUT_RX (23 pins)
VCC_AFE_CONN: 00_POWER (C14.1 L5.1 U3.1 X1.2), 01_CMUT_TX (J1.29 J1.30 J1.31 J1.32), 02_CMUT_RX (R30.2 X6.1 X7.1 X8.3)
VCC_HV_NEG_OUT: 00_POWER (C32.1 FB2.2), 01_CMUT_TX (J4.1 J4.35 J5.1 J5.35)
VCC_HV_POS_OUT: 00_POWER (C13.1 FB1.2), 01_CMUT_TX (X13.3 X14.3 X15.1)
VCC_SW_REG_OUT: 00_POWER (C15.1 C36.1 U3.2 U3.4), 01_CMUT_TX (C16.1 C17.1 U8.15)
HV_EN1: 00_POWER (U1.9 U2.2), 01_CMUT_TX (J1.15)
HV_EN2: 00_POWER (U1.8 U2.4), 01_CMUT_TX (J1.17)
INT_EN: 01_CMUT_TX (INT_EN.1 J1.21), 02_CMUT_RX (X4.3 X5.3 X6.3 X7.3)
SIGNAL_RX: 01_CMUT_TX (J1.40), 02_CMUT_RX (C25.2)
SIGNAL_TRX_RX: 01_CMUT_TX (8 pins), 02_CMUT_RX (C23.1 R13.1)
SW_EN: 00_POWER (U3.6), 01_CMUT_TX (J1.13)
VGA_EN: 01_CMUT_TX (J1.07 VGA_EN.1), 02_CMUT_RX (U18.4)
